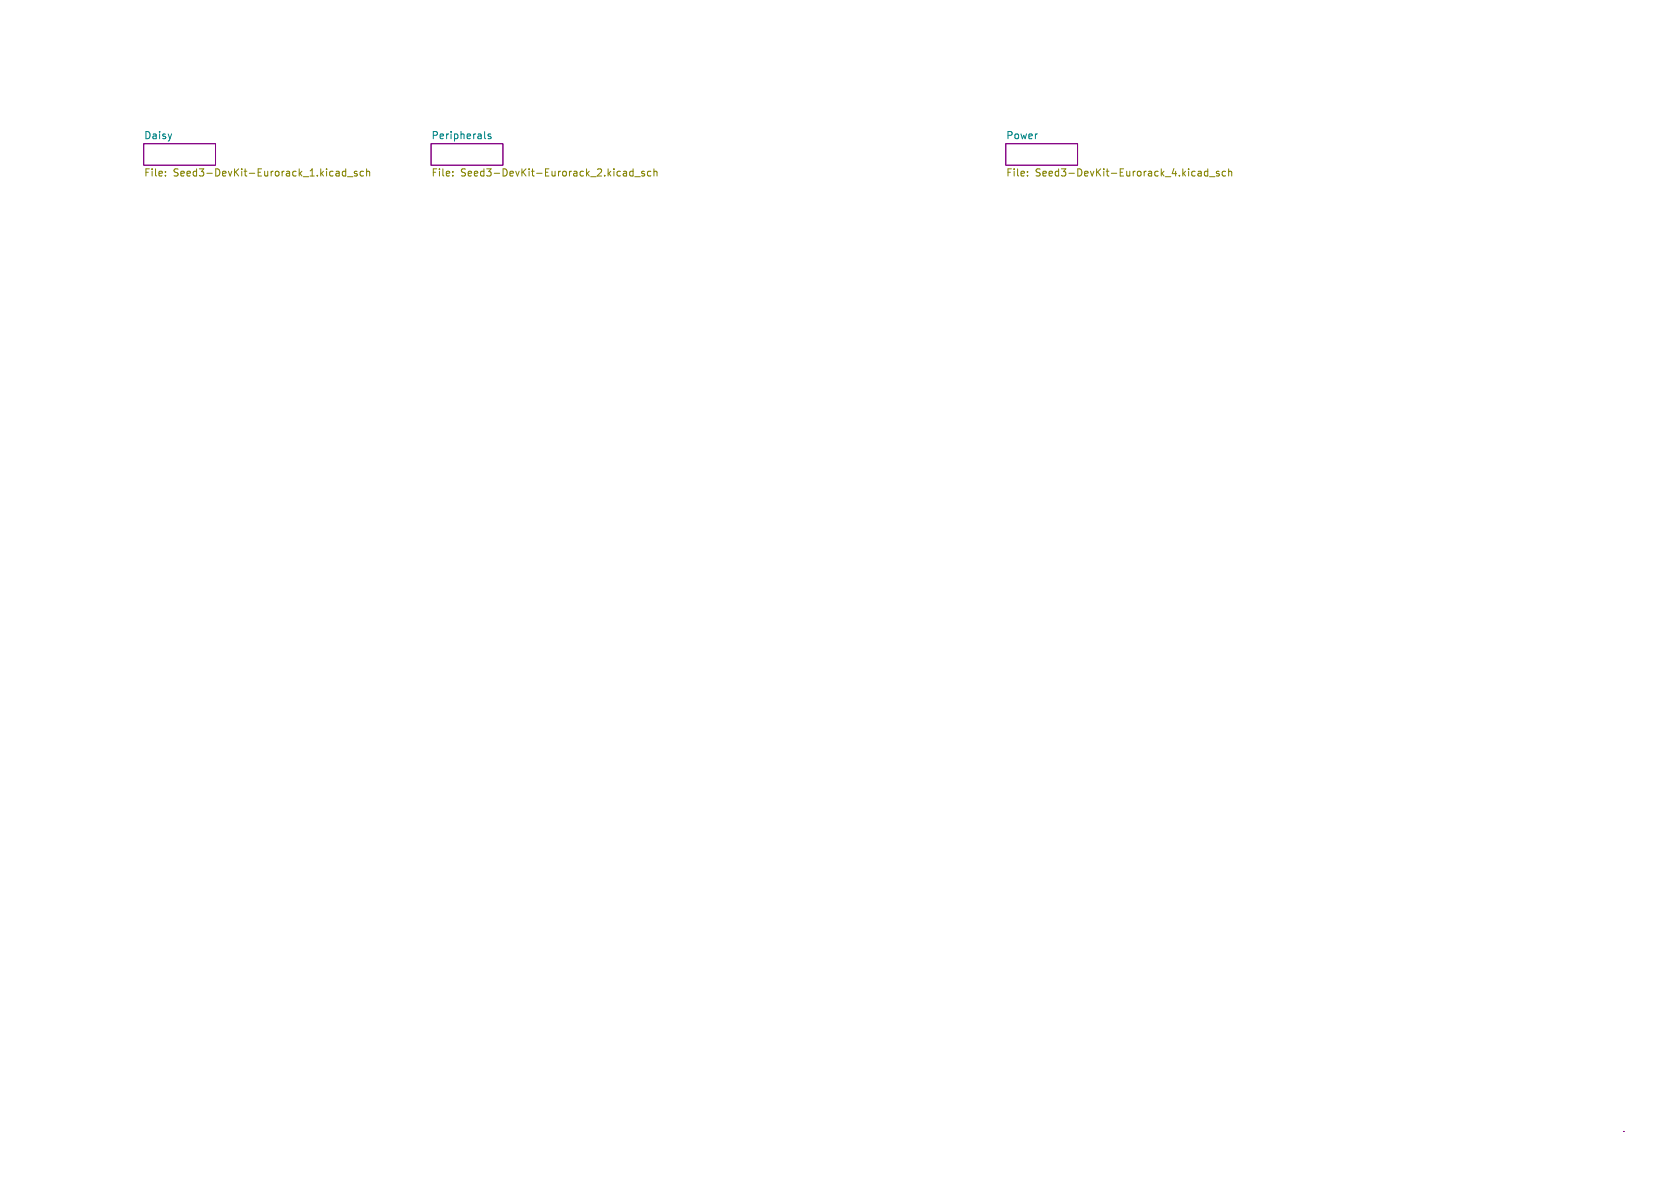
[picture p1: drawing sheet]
<svg xmlns="http://www.w3.org/2000/svg" width="297mm" height="210mm" viewBox="0 0 297 210" stroke-linecap="round" stroke-linejoin="round" font-family="sans-serif">
<path d="M0 0h297v210h-297z" fill="#fff" stroke="#fff" stroke-width=".18"/>
<path d="M287 200h.1" fill="none" stroke="#840000" stroke-width=".18"/>
<path d="M25.4 25.4h12.7v3.8h-12.7zM76.2 25.4h12.7v3.8h-12.7zM177.8 25.4h12.7v3.8h-12.7z" fill="none" stroke="#840084" stroke-width=".18"/>
<path d="M85.7 24.3l.2 .2M86.8 23.7h-.3l-.2 .2v.1l.5 .2v.3h-.5" fill="none" stroke="#008484" stroke-width=".18"/>
<g fill="none" stroke="#848400" stroke-width=".18">
<path d="M29.2 31v.1M29.2 30.3v.2M61.1 30.3h-.3l-.3 .2 .1 .6h.5M61.1 29.8v1.3M61.4 31.2h1M63.1 30.3h-.3l-.2 .2 .1 .1 .4 .2v.3h-.5M64.3 30.3h-.4l-.2 .2 .1 .6h.5M64.8 30.4l.2-.1h.3l.1 .8M64.8 29.8v1.3M80 31v.1M80 30.3v.2M111.9 29.8v1.3"/>
<path d="M111.9 30.3h-.3l-.3 .2 .1 .6h.5M112.2 31.2h1M113.9 30.3h-.3l-.2 .2 .1 .1 .4 .2v.3h-.5M115.1 30.3h-.4l-.2 .2 .1 .6h.5M115.6 30.4l.2-.1h.3l.1 .8M115.6 29.8v1.3M181.6 31v.1M181.6 30.3v.2M213.5 30.3h-.3l-.3 .2 .1 .6h.5M213.5 29.8v1.3M213.8 31.2h1M215.5 30.3h-.3l-.2 .2 .1 .1 .4 .2v.3h-.5"/>
<path d="M216.7 30.3h-.4l-.2 .2 .1 .6h.5M217.2 30.4l.2-.1h.3l.1 .8M217.2 29.8v1.3"/>
</g>
<g font-size="1.8" fill="#008484">
<text x="25.4" y="24.7">Daisy</text>
<text x="76.2" y="24.7">Peripherals</text>
<text x="177.8" y="24.7">Power</text>
</g>
<g font-size="1.8" fill="#848400">
<text x="25.4" y="31.5">File:</text>
<text x="30.6" y="31.5">Seed3-DevKit-Eurorack_1.kicad_sch</text>
<text x="76.2" y="31.5">File:</text>
<text x="81.4" y="31.5">Seed3-DevKit-Eurorack_2.kicad_sch</text>
<text x="177.8" y="31.5">File:</text>
<text x="183" y="31.5">Seed3-DevKit-Eurorack_4.kicad_sch</text>
</g>
</svg>
